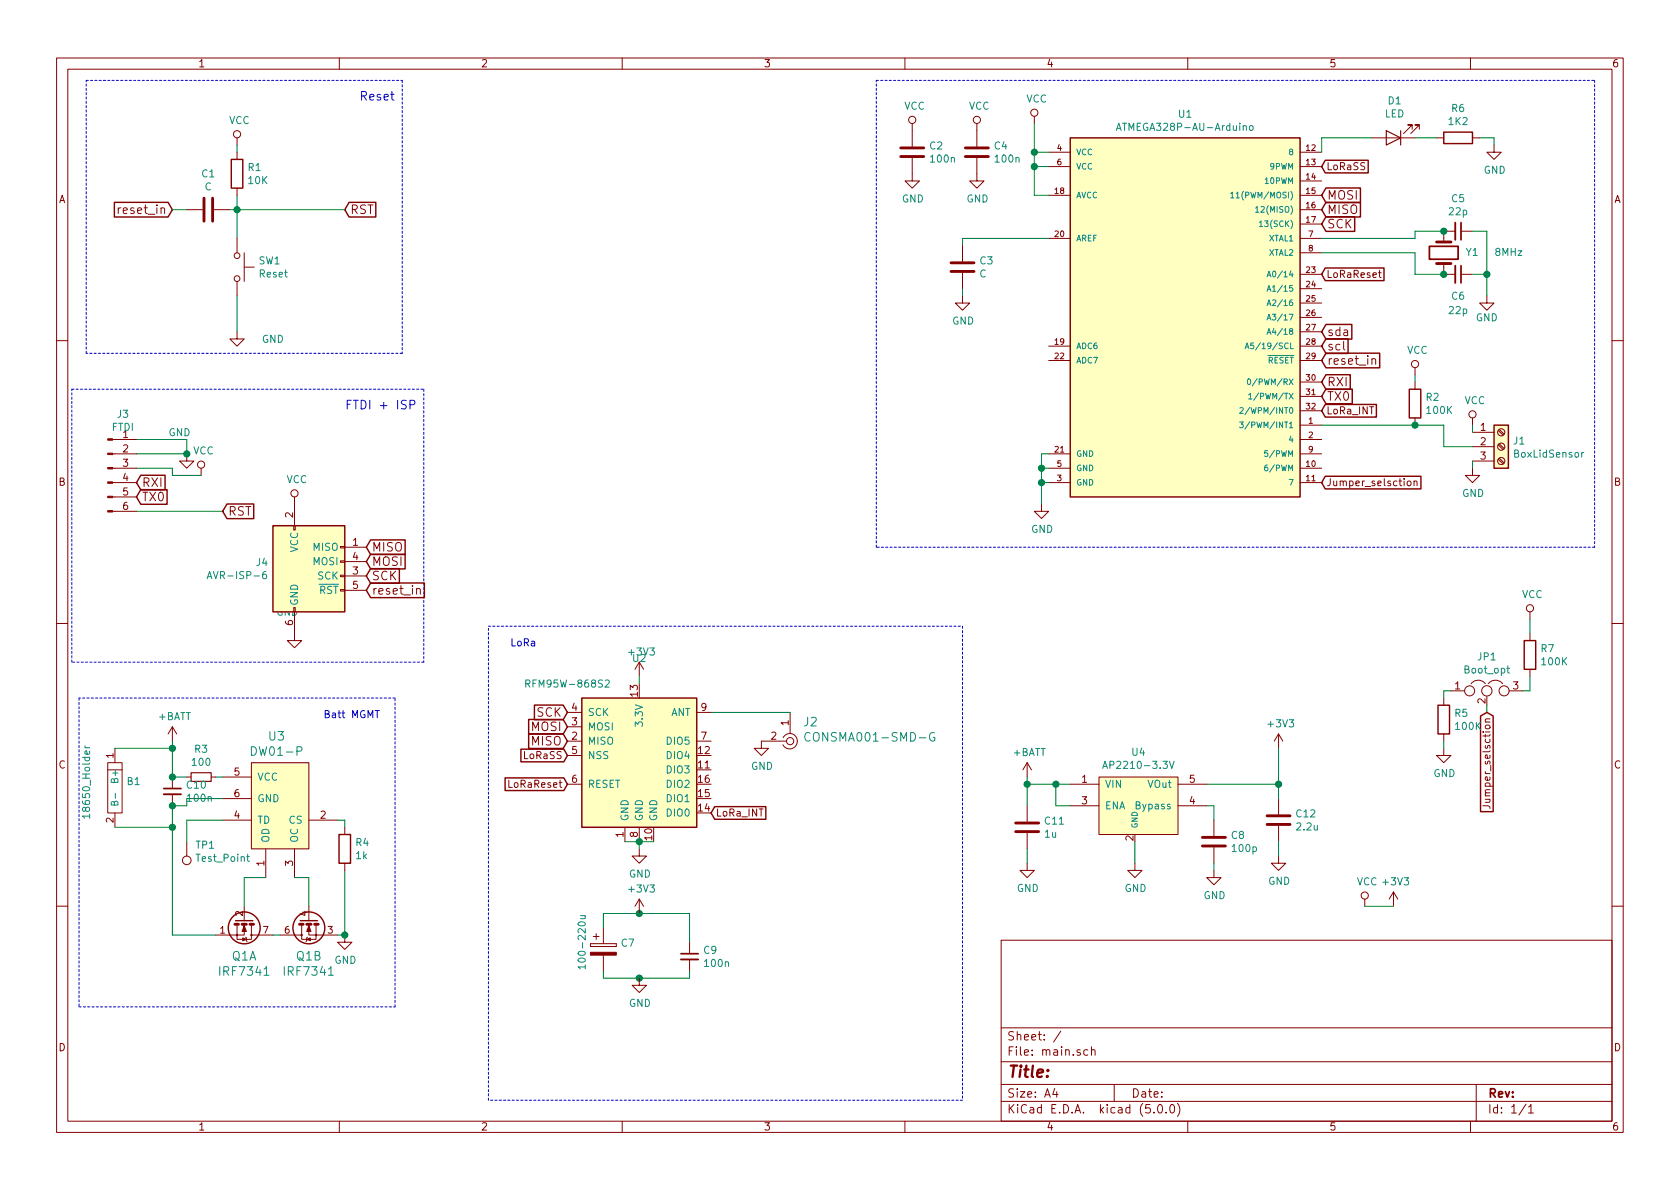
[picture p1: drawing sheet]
EESchema Schematic File Version 4
LIBS:main-cache
EELAYER 26 0
EELAYER END
$Descr A4 11693 8268
encoding utf-8
Sheet 1 1
Title ""
Date ""
Rev ""
Comp ""
Comment1 ""
Comment2 ""
Comment3 ""
Comment4 ""
$EndDescr
$Comp
L Peters:ATMEGA328P-AU-Arduino U1
U 1 1
P 8200 2150
F 0 "U1" H 8250 3517 50  0000 C CNN
F 1 "ATMEGA328P-AU-Arduino" H 8250 3426 50  0000 C CNN
F 2 "Package_QFP:TQFP-32_7x7mm_P0.8mm" H 8350 3650 50  0001 C CIN
F 3 "" H 8200 2150 50  0001 C CNN
	1    8200 2150
	1    0    0    -1  
$EndComp
$Comp
L power:GND #PWR09
U 1 1
P 6700 2050
F 0 "#PWR09" H 6700 1800 50  0001 C CNN
F 1 "GND" H 6705 1877 50  0000 C CNN
F 2 "" H 6700 2050 50  0001 C CNN
F 3 "" H 6700 2050 50  0001 C CNN
	1    6700 2050
	1    0    0    -1  
$EndComp
$Comp
L power:GND #PWR013
U 1 1
P 7250 3500
F 0 "#PWR013" H 7250 3250 50  0001 C CNN
F 1 "GND" H 7255 3327 50  0000 C CNN
F 2 "" H 7250 3500 50  0001 C CNN
F 3 "" H 7250 3500 50  0001 C CNN
	1    7250 3500
	1    0    0    -1  
$EndComp
Text Notes 2400 2850 0    60   ~ 0
FTDI + ISP
Text GLabel 2400 1450 2    60   Input ~ 0
RST
$Comp
L power:VCC #PWR03
U 1 1
P 1650 1000
F 0 "#PWR03" H 1650 850 50  0001 C CNN
F 1 "VCC" H 1667 1173 50  0000 C CNN
F 2 "" H 1650 1000 50  0001 C CNN
F 3 "" H 1650 1000 50  0001 C CNN
	1    1650 1000
	1    0    0    -1  
$EndComp
$Comp
L power:GND #PWR04
U 1 1
P 1650 2300
F 0 "#PWR04" H 1650 2050 50  0001 C CNN
F 1 "GND" H 1900 2250 50  0000 C CNN
F 2 "" H 1650 2300 50  0001 C CNN
F 3 "" H 1650 2300 50  0001 C CNN
	1    1650 2300
	1    0    0    -1  
$EndComp
$Comp
L power:GND #PWR01
U 1 1
P 1300 3150
F 0 "#PWR01" H 1300 2900 50  0001 C CNN
F 1 "GND" H 1250 3300 50  0000 C CNN
F 2 "" H 1300 3150 50  0001 C CNN
F 3 "" H 1300 3150 50  0001 C CNN
	1    1300 3150
	1    0    0    -1  
$EndComp
$Comp
L power:VCC #PWR02
U 1 1
P 1400 3300
F 0 "#PWR02" H 1400 3150 50  0001 C CNN
F 1 "VCC" H 1417 3473 50  0000 C CNN
F 2 "" H 1400 3300 50  0001 C CNN
F 3 "" H 1400 3300 50  0001 C CNN
	1    1400 3300
	1    0    0    -1  
$EndComp
Text GLabel 950  3350 2    60   Input ~ 0
RXI
Text GLabel 950  3450 2    60   Input ~ 0
TX0
Text GLabel 9200 2650 2    60   Input ~ 0
RXI
Text GLabel 9200 2750 2    60   Input ~ 0
TX0
$Comp
L power:VCC #PWR012
U 1 1
P 7200 850
F 0 "#PWR012" H 7200 700 50  0001 C CNN
F 1 "VCC" H 7217 1023 50  0000 C CNN
F 2 "" H 7200 850 50  0001 C CNN
F 3 "" H 7200 850 50  0001 C CNN
	1    7200 850 
	1    0    0    -1  
$EndComp
Text GLabel 9200 1350 2    60   Input ~ 0
MOSI
Text GLabel 9200 1450 2    60   Input ~ 0
MISO
Text GLabel 9200 1550 2    60   Input ~ 0
SCK
Text GLabel 2550 3900 2    60   Input ~ 0
MOSI
Text GLabel 2550 3800 2    60   Input ~ 0
MISO
Text GLabel 2550 4000 2    60   Input ~ 0
SCK
$Comp
L power:GND #PWR015
U 1 1
P 10350 2050
F 0 "#PWR015" H 10350 1800 50  0001 C CNN
F 1 "GND" H 10350 1900 50  0000 C CNN
F 2 "" H 10350 2050 50  0001 C CNN
F 3 "" H 10350 2050 50  0001 C CNN
	1    10350 2050
	1    0    0    -1  
$EndComp
$Comp
L power:VCC #PWR05
U 1 1
P 2050 3500
F 0 "#PWR05" H 2050 3350 50  0001 C CNN
F 1 "VCC" H 2067 3673 50  0000 C CNN
F 2 "" H 2050 3500 50  0001 C CNN
F 3 "" H 2050 3500 50  0001 C CNN
	1    2050 3500
	1    0    0    -1  
$EndComp
$Comp
L power:GND #PWR06
U 1 1
P 2050 4400
F 0 "#PWR06" H 2050 4150 50  0001 C CNN
F 1 "GND" H 2000 4550 50  0000 C CNN
F 2 "" H 2050 4400 50  0001 C CNN
F 3 "" H 2050 4400 50  0001 C CNN
	1    2050 4400
	1    0    0    -1  
$EndComp
$Comp
L power:VCC #PWR07
U 1 1
P 6350 900
F 0 "#PWR07" H 6350 750 50  0001 C CNN
F 1 "VCC" H 6367 1073 50  0000 C CNN
F 2 "" H 6350 900 50  0001 C CNN
F 3 "" H 6350 900 50  0001 C CNN
	1    6350 900 
	1    0    0    -1  
$EndComp
$Comp
L power:GND #PWR08
U 1 1
P 6350 1200
F 0 "#PWR08" H 6350 950 50  0001 C CNN
F 1 "GND" H 6355 1027 50  0000 C CNN
F 2 "" H 6350 1200 50  0001 C CNN
F 3 "" H 6350 1200 50  0001 C CNN
	1    6350 1200
	1    0    0    -1  
$EndComp
$Comp
L power:VCC #PWR010
U 1 1
P 6800 900
F 0 "#PWR010" H 6800 750 50  0001 C CNN
F 1 "VCC" H 6817 1073 50  0000 C CNN
F 2 "" H 6800 900 50  0001 C CNN
F 3 "" H 6800 900 50  0001 C CNN
	1    6800 900 
	1    0    0    -1  
$EndComp
$Comp
L power:GND #PWR011
U 1 1
P 6800 1200
F 0 "#PWR011" H 6800 950 50  0001 C CNN
F 1 "GND" H 6805 1027 50  0000 C CNN
F 2 "" H 6800 1200 50  0001 C CNN
F 3 "" H 6800 1200 50  0001 C CNN
	1    6800 1200
	1    0    0    -1  
$EndComp
Text GLabel 1200 1450 0    60   Input ~ 0
reset_in
Text GLabel 9200 2500 2    60   Input ~ 0
reset_in
Text GLabel 9200 2400 2    60   Input ~ 0
scl
Text GLabel 9200 2300 2    60   Input ~ 0
sda
Text Notes 2500 700  0    60   ~ 0
Reset\n
Wire Wire Line
	9200 1650 9850 1650
Wire Wire Line
	9850 1650 9850 1600
Wire Wire Line
	9850 1600 10050 1600
Wire Wire Line
	9200 1750 9850 1750
Wire Wire Line
	9850 1750 9850 1900
Wire Wire Line
	9850 1900 10050 1900
Wire Wire Line
	7300 1650 6700 1650
Wire Wire Line
	6700 1650 6700 1700
Wire Wire Line
	6700 2050 6700 2000
Wire Wire Line
	7200 1350 7300 1350
Wire Wire Line
	7200 850  7200 1050
Wire Wire Line
	7300 1150 7200 1150
Connection ~ 7200 1150
Wire Wire Line
	7300 1050 7200 1050
Connection ~ 7200 1050
Wire Wire Line
	7300 3150 7250 3150
Wire Wire Line
	7250 3150 7250 3250
Wire Wire Line
	7300 3250 7250 3250
Connection ~ 7250 3250
Wire Wire Line
	7300 3350 7250 3350
Connection ~ 7250 3350
Wire Wire Line
	1650 1350 1650 1450
Connection ~ 1650 1450
Wire Wire Line
	1650 1050 1650 1000
Wire Wire Line
	950  3150 1300 3150
Wire Wire Line
	950  3050 1300 3050
Wire Wire Line
	1300 3050 1300 3150
Wire Wire Line
	950  3250 1200 3250
Wire Wire Line
	1200 3250 1200 3300
Wire Wire Line
	1200 3300 1400 3300
Wire Notes Line
	500  2700 2950 2700
Wire Notes Line
	2950 2700 2950 4600
Wire Notes Line
	2950 4600 500  4600
Wire Notes Line
	500  4600 500  2700
Wire Notes Line
	600  550  2800 550 
Wire Notes Line
	2800 550  2800 2450
Wire Notes Line
	2800 2450 600  2450
Wire Notes Line
	600  2450 600  550 
Wire Wire Line
	950  3550 1550 3550
Text GLabel 1550 3550 2    60   Input ~ 0
RST
Text GLabel 2550 4100 2    60   Input ~ 0
reset_in
Wire Wire Line
	7200 1150 7200 1350
Wire Wire Line
	7200 1050 7200 1150
Wire Wire Line
	7250 3250 7250 3350
Wire Wire Line
	7250 3350 7250 3500
Wire Wire Line
	1650 1450 1650 1650
$Comp
L Device:C C2
U 1 1
P 6350 1050
F 0 "C2" H 6465 1096 50  0000 L CNN
F 1 "100n" H 6465 1005 50  0000 L CNN
F 2 "Capacitor_SMD:C_0805_2012Metric_Pad1.15x1.40mm_HandSolder" H 6388 900 50  0001 C CNN
F 3 "~" H 6350 1050 50  0001 C CNN
	1    6350 1050
	1    0    0    -1  
$EndComp
$Comp
L Device:C C4
U 1 1
P 6800 1050
F 0 "C4" H 6915 1096 50  0000 L CNN
F 1 "100n" H 6915 1005 50  0000 L CNN
F 2 "Capacitor_SMD:C_0805_2012Metric_Pad1.15x1.40mm_HandSolder" H 6838 900 50  0001 C CNN
F 3 "~" H 6800 1050 50  0001 C CNN
	1    6800 1050
	1    0    0    -1  
$EndComp
$Comp
L Device:C C3
U 1 1
P 6700 1850
F 0 "C3" H 6815 1896 50  0000 L CNN
F 1 "C" H 6815 1805 50  0000 L CNN
F 2 "Capacitor_SMD:C_0805_2012Metric_Pad1.15x1.40mm_HandSolder" H 6738 1700 50  0001 C CNN
F 3 "~" H 6700 1850 50  0001 C CNN
	1    6700 1850
	1    0    0    -1  
$EndComp
$Comp
L Device:Crystal Y1
U 1 1
P 10050 1750
F 0 "Y1" V 10050 1600 50  0000 R CNN
F 1 "8MHz" V 10050 1400 50  0000 R CNN
F 2 "Crystal:Crystal_SMD_ECS_CSM3X-2Pin_7.6x4.1mm" H 10050 1750 50  0001 C CNN
F 3 "~" H 10050 1750 50  0001 C CNN
	1    10050 1750
	0    -1   -1   0   
$EndComp
$Comp
L Device:C C1
U 1 1
P 1450 1450
F 0 "C1" V 1198 1450 50  0000 C CNN
F 1 "C" V 1289 1450 50  0000 C CNN
F 2 "Capacitor_SMD:C_0805_2012Metric_Pad1.15x1.40mm_HandSolder" H 1488 1300 50  0001 C CNN
F 3 "~" H 1450 1450 50  0001 C CNN
	1    1450 1450
	0    1    1    0   
$EndComp
$Comp
L Device:R R1
U 1 1
P 1650 1200
F 0 "R1" H 1720 1246 50  0000 L CNN
F 1 "10K" H 1720 1155 50  0000 L CNN
F 2 "Resistor_SMD:R_0805_2012Metric_Pad1.15x1.40mm_HandSolder" V 1580 1200 50  0001 C CNN
F 3 "~" H 1650 1200 50  0001 C CNN
	1    1650 1200
	1    0    0    -1  
$EndComp
$Comp
L Device:C_Small C5
U 1 1
P 10150 1600
F 0 "C5" V 9921 1600 50  0000 C CNN
F 1 "22p" V 10012 1600 50  0000 C CNN
F 2 "Capacitor_SMD:C_0805_2012Metric_Pad1.15x1.40mm_HandSolder" H 10150 1600 50  0001 C CNN
F 3 "~" H 10150 1600 50  0001 C CNN
	1    10150 1600
	0    1    1    0   
$EndComp
$Comp
L Device:C_Small C6
U 1 1
P 10150 1900
F 0 "C6" V 10300 1900 50  0000 C CNN
F 1 "22p" V 10400 1900 50  0000 C CNN
F 2 "Capacitor_SMD:C_0805_2012Metric_Pad1.15x1.40mm_HandSolder" H 10150 1900 50  0001 C CNN
F 3 "~" H 10150 1900 50  0001 C CNN
	1    10150 1900
	0    1    1    0   
$EndComp
Connection ~ 10050 1900
Connection ~ 10050 1600
Wire Wire Line
	10350 1600 10250 1600
Wire Wire Line
	10350 1600 10350 1900
Wire Wire Line
	10250 1900 10350 1900
Connection ~ 10350 1900
Wire Wire Line
	10350 1900 10350 2050
$Comp
L RF_AM_FM:RFM95W-868S2 U2
U 1 1
P 4450 5250
F 0 "U2" H 4450 5928 50  0000 C CNN
F 1 "RFM95W-868S2" H 3950 5750 50  0000 C CNN
F 2 "RF_Module:HOPERF_RFM9XW_SMD" H 1150 6900 50  0001 C CNN
F 3 "http://www.hoperf.com/upload/rf/RFM95_96_97_98W.pdf" H 1150 6900 50  0001 C CNN
	1    4450 5250
	1    0    0    -1  
$EndComp
$Comp
L Device:CP C7
U 1 1
P 4200 6600
F 0 "C7" H 4318 6646 50  0000 L CNN
F 1 "100-220u" V 4050 6450 50  0000 L CNN
F 2 "Diode_SMD:D_SMB" H 4238 6450 50  0001 C CNN
F 3 "~" H 4200 6600 50  0001 C CNN
	1    4200 6600
	1    0    0    -1  
$EndComp
$Comp
L Device:C_Small C9
U 1 1
P 4800 6650
F 0 "C9" H 4892 6696 50  0000 L CNN
F 1 "100n" H 4892 6605 50  0000 L CNN
F 2 "Capacitor_SMD:C_0805_2012Metric_Pad1.15x1.40mm_HandSolder" H 4800 6650 50  0001 C CNN
F 3 "~" H 4800 6650 50  0001 C CNN
	1    4800 6650
	1    0    0    -1  
$EndComp
Connection ~ 1300 3150
Wire Wire Line
	4800 6550 4800 6350
Wire Wire Line
	4800 6350 4450 6350
Connection ~ 4450 6350
Wire Wire Line
	4800 6750 4800 6800
Wire Wire Line
	4800 6800 4450 6800
Connection ~ 4450 6800
$Comp
L power:GND #PWR021
U 1 1
P 4450 6800
F 0 "#PWR021" H 4450 6550 50  0001 C CNN
F 1 "GND" H 4455 6627 50  0000 C CNN
F 2 "" H 4450 6800 50  0001 C CNN
F 3 "" H 4450 6800 50  0001 C CNN
	1    4450 6800
	1    0    0    -1  
$EndComp
$Comp
L dk_Coaxial-Connectors-RF:CONSMA001-SMD-G J2
U 1 1
P 5500 5150
F 0 "J2" H 5412 5020 60  0000 R CNN
F 1 "CONSMA001-SMD-G" H 5412 5126 60  0000 R CNN
F 2 "Connector_Coaxial:SMA_Molex_73251-1153_EdgeMount_Horizontal" H 5700 5350 60  0001 L CNN
F 3 "https://linxtechnologies.com/wp/wp-content/uploads/consma001-smd-g.pdf" H 5700 5450 60  0001 L CNN
F 4 "CONSMA001-SMD-G-ND" H 5700 5550 60  0001 L CNN "Digi-Key_PN"
F 5 "CONSMA001-SMD-G" H 5700 5650 60  0001 L CNN "MPN"
F 6 "Connectors, Interconnects" H 5700 5750 60  0001 L CNN "Category"
F 7 "Coaxial Connectors (RF)" H 5700 5850 60  0001 L CNN "Family"
F 8 "https://linxtechnologies.com/wp/wp-content/uploads/consma001-smd-g.pdf" H 5700 5950 60  0001 L CNN "DK_Datasheet_Link"
F 9 "/product-detail/en/linx-technologies-inc/CONSMA001-SMD-G/CONSMA001-SMD-G-ND/4496569" H 5700 6050 60  0001 L CNN "DK_Detail_Page"
F 10 "CONN SMA RCPT STR 50 OHM SMD" H 5700 6150 60  0001 L CNN "Description"
F 11 "Linx Technologies Inc." H 5700 6250 60  0001 L CNN "Manufacturer"
F 12 "Active" H 5700 6350 60  0001 L CNN "Status"
	1    5500 5150
	-1   0    0    1   
$EndComp
Wire Wire Line
	4950 4950 5500 4950
$Comp
L power:GND #PWR022
U 1 1
P 5300 5150
F 0 "#PWR022" H 5300 4900 50  0001 C CNN
F 1 "GND" H 5305 4977 50  0000 C CNN
F 2 "" H 5300 5150 50  0001 C CNN
F 3 "" H 5300 5150 50  0001 C CNN
	1    5300 5150
	1    0    0    -1  
$EndComp
$Comp
L power:GND #PWR019
U 1 1
P 4450 5900
F 0 "#PWR019" H 4450 5650 50  0001 C CNN
F 1 "GND" H 4455 5727 50  0000 C CNN
F 2 "" H 4450 5900 50  0001 C CNN
F 3 "" H 4450 5900 50  0001 C CNN
	1    4450 5900
	1    0    0    -1  
$EndComp
Wire Wire Line
	4350 5850 4450 5850
Wire Wire Line
	4550 5850 4450 5850
Connection ~ 4450 5850
Wire Wire Line
	4450 5900 4450 5850
Text GLabel 4950 5650 2    50   Input ~ 0
LoRa_INT
Text GLabel 9200 2850 2    50   Input ~ 0
LoRa_INT
Text GLabel 3950 5050 0    60   Input ~ 0
MOSI
Text GLabel 3950 5150 0    60   Input ~ 0
MISO
Text GLabel 3950 4950 0    60   Input ~ 0
SCK
Text GLabel 3950 5250 0    50   Input ~ 0
LoRaSS
Text GLabel 9200 1150 2    50   Input ~ 0
LoRaSS
Text GLabel 3950 5450 0    50   Input ~ 0
LoRaReset
Text GLabel 9200 1900 2    50   Input ~ 0
LoRaReset
$Comp
L power:+3V3 #PWR020
U 1 1
P 4450 6350
F 0 "#PWR020" H 4450 6200 50  0001 C CNN
F 1 "+3V3" H 4465 6523 50  0000 C CNN
F 2 "" H 4450 6350 50  0001 C CNN
F 3 "" H 4450 6350 50  0001 C CNN
	1    4450 6350
	1    0    0    -1  
$EndComp
$Comp
L power:+3V3 #PWR018
U 1 1
P 4450 4700
F 0 "#PWR018" H 4450 4550 50  0001 C CNN
F 1 "+3V3" H 4465 4873 50  0000 C CNN
F 2 "" H 4450 4700 50  0001 C CNN
F 3 "" H 4450 4700 50  0001 C CNN
	1    4450 4700
	1    0    0    -1  
$EndComp
Wire Wire Line
	4450 4700 4450 4750
$Comp
L Connector:Screw_Terminal_01x03 J1
U 1 1
P 10450 3100
F 0 "J1" H 10529 3142 50  0000 L CNN
F 1 "BoxLidSensor" H 10529 3051 50  0000 L CNN
F 2 "TerminalBlock_Phoenix:TerminalBlock_Phoenix_PT-1,5-3-3.5-H_1x03_P3.50mm_Horizontal" H 10450 3100 50  0001 C CNN
F 3 "~" H 10450 3100 50  0001 C CNN
	1    10450 3100
	1    0    0    -1  
$EndComp
$Comp
L power:GND #PWR017
U 1 1
P 10250 3250
F 0 "#PWR017" H 10250 3000 50  0001 C CNN
F 1 "GND" H 10255 3077 50  0000 C CNN
F 2 "" H 10250 3250 50  0001 C CNN
F 3 "" H 10250 3250 50  0001 C CNN
	1    10250 3250
	1    0    0    -1  
$EndComp
Wire Wire Line
	10250 3200 10250 3250
$Comp
L power:VCC #PWR016
U 1 1
P 10250 2950
F 0 "#PWR016" H 10250 2800 50  0001 C CNN
F 1 "VCC" H 10267 3123 50  0000 C CNN
F 2 "" H 10250 2950 50  0001 C CNN
F 3 "" H 10250 2950 50  0001 C CNN
	1    10250 2950
	1    0    0    -1  
$EndComp
Wire Wire Line
	10250 3000 10250 2950
Wire Wire Line
	9200 2950 9850 2950
Wire Wire Line
	10050 2950 10050 3100
Wire Wire Line
	10050 3100 10250 3100
$Comp
L Device:R R2
U 1 1
P 9850 2800
F 0 "R2" H 9920 2846 50  0000 L CNN
F 1 "100K" H 9920 2755 50  0000 L CNN
F 2 "Resistor_SMD:R_0805_2012Metric_Pad1.15x1.40mm_HandSolder" V 9780 2800 50  0001 C CNN
F 3 "~" H 9850 2800 50  0001 C CNN
	1    9850 2800
	1    0    0    -1  
$EndComp
$Comp
L power:VCC #PWR014
U 1 1
P 9850 2600
F 0 "#PWR014" H 9850 2450 50  0001 C CNN
F 1 "VCC" H 9867 2773 50  0000 C CNN
F 2 "" H 9850 2600 50  0001 C CNN
F 3 "" H 9850 2600 50  0001 C CNN
	1    9850 2600
	1    0    0    -1  
$EndComp
Wire Wire Line
	9850 2600 9850 2650
$Comp
L Peters:DW01-P U?
U 1 1
P 1900 5500
AR Path="/5B61F98E/5B6338E5" Ref="U?"  Part="1" 
AR Path="/5B6338E5" Ref="U3"  Part="1" 
F 0 "U3" H 1925 5887 60  0000 C CNN
F 1 "DW01-P" H 1925 5781 60  0000 C CNN
F 2 "Package_TO_SOT_SMD:TSOT-23-6_HandSoldering" H 1650 5950 60  0001 C CNN
F 3 "One Cell Lithium-ion/Polymer Battery Protection IC" H 1700 6100 60  0001 C CNN
	1    1900 5500
	1    0    0    -1  
$EndComp
$Comp
L Peters:IRF7341 Q?
U 2 1
P 2150 6400
AR Path="/5B61F98E/5B6338EC" Ref="Q?"  Part="2" 
AR Path="/5B6338EC" Ref="Q1"  Part="2" 
F 0 "Q1" V 2394 6400 60  0000 C CNN
F 1 "IRF7341" V 2500 6400 60  0000 C CNN
F 2 "Package_SO:SOIC-8_3.9x4.9mm_P1.27mm" H 2200 7050 60  0001 C CNN
F 3 "https://www.infineon.com/dgdl/irf7341.pdf?fileId=5546d462533600a4015355f636411b5d" H 1950 7350 60  0001 C CNN
	2    2150 6400
	0    -1   1    0   
$EndComp
$Comp
L Peters:IRF7341 Q?
U 1 1
P 1700 6400
AR Path="/5B61F98E/5B6338F3" Ref="Q?"  Part="1" 
AR Path="/5B6338F3" Ref="Q1"  Part="1" 
F 0 "Q1" V 1944 6400 60  0000 C CNN
F 1 "IRF7341" V 2050 6400 60  0000 C CNN
F 2 "Package_SO:SOIC-8_3.9x4.9mm_P1.27mm" H 1750 7050 60  0001 C CNN
F 3 "https://www.infineon.com/dgdl/irf7341.pdf?fileId=5546d462533600a4015355f636411b5d" H 1500 7350 60  0001 C CNN
	1    1700 6400
	0    1    1    0   
$EndComp
Wire Wire Line
	1200 5400 1300 5400
Wire Wire Line
	1500 5400 1550 5400
Wire Wire Line
	1550 5550 1300 5550
Wire Wire Line
	1300 5550 1300 5600
Wire Wire Line
	1300 5600 1200 5600
Wire Wire Line
	1200 5400 1200 5200
Wire Wire Line
	2350 5700 2400 5700
Wire Wire Line
	2400 5700 2400 5750
Wire Wire Line
	1500 6500 1200 6500
Wire Wire Line
	1200 5600 1200 5750
Wire Wire Line
	1950 6500 1900 6500
Wire Wire Line
	1700 6300 1700 6100
Wire Wire Line
	1700 6100 1850 6100
Wire Wire Line
	2150 6300 2150 6100
Wire Wire Line
	2150 6100 2050 6100
Wire Wire Line
	2350 6500 2400 6500
Wire Wire Line
	2400 6050 2400 6500
$Comp
L Peters:18650_Holder B?
U 1 1
P 850 5200
AR Path="/5B61F98E/5B63390B" Ref="B?"  Part="1" 
AR Path="/5B63390B" Ref="B1"  Part="1" 
F 0 "B1" H 878 4971 50  0000 L CNN
F 1 "18650_Holder" V 600 4700 50  0000 L CNN
F 2 "Libs:18650-PC2_holder" V 450 4650 50  0001 C CNN
F 3 "" V 550 4750 50  0001 C CNN
	1    850  5200
	1    0    0    -1  
$EndComp
Wire Wire Line
	800  5750 1200 5750
Connection ~ 1200 5750
Wire Wire Line
	1200 5750 1200 6500
Wire Wire Line
	800  5200 1200 5200
$Comp
L Connector:Test_Point TP?
U 1 1
P 1300 5850
AR Path="/5B61F98E/5B633917" Ref="TP?"  Part="1" 
AR Path="/5B633917" Ref="TP1"  Part="1" 
F 0 "TP1" H 1242 5877 50  0000 R CNN
F 1 "Test_Point" H 1242 5968 50  0000 R CNN
F 2 "TestPoint:TestPoint_Pad_D1.0mm" H 1500 5850 50  0001 C CNN
F 3 "~" H 1500 5850 50  0001 C CNN
	1    1300 5850
	-1   0    0    1   
$EndComp
Wire Wire Line
	1550 5700 1300 5700
Wire Wire Line
	1300 5700 1300 5850
$Comp
L power:GND #PWR?
U 1 1
P 2400 6500
AR Path="/5B61F98E/5B633920" Ref="#PWR?"  Part="1" 
AR Path="/5B633920" Ref="#PWR0103"  Part="1" 
F 0 "#PWR0103" H 2400 6250 50  0001 C CNN
F 1 "GND" H 2405 6327 50  0000 C CNN
F 2 "" H 2400 6500 50  0001 C CNN
F 3 "" H 2400 6500 50  0001 C CNN
	1    2400 6500
	1    0    0    -1  
$EndComp
Connection ~ 2400 6500
$Comp
L power:+BATT #PWR?
U 1 1
P 1200 5150
AR Path="/5B61F98E/5B633929" Ref="#PWR?"  Part="1" 
AR Path="/5B633929" Ref="#PWR0104"  Part="1" 
F 0 "#PWR0104" H 1200 5000 50  0001 C CNN
F 1 "+BATT" H 1215 5323 50  0000 C CNN
F 2 "" H 1200 5150 50  0001 C CNN
F 3 "" H 1200 5150 50  0001 C CNN
	1    1200 5150
	1    0    0    -1  
$EndComp
$Comp
L Device:R R?
U 1 1
P 2400 5900
AR Path="/5B61F98E/5B633930" Ref="R?"  Part="1" 
AR Path="/5B633930" Ref="R4"  Part="1" 
F 0 "R4" H 2470 5946 50  0000 L CNN
F 1 "1k" H 2470 5855 50  0000 L CNN
F 2 "Resistor_SMD:R_0805_2012Metric_Pad1.15x1.40mm_HandSolder" V 2330 5900 50  0001 C CNN
F 3 "~" H 2400 5900 50  0001 C CNN
	1    2400 5900
	1    0    0    -1  
$EndComp
$Comp
L Device:R_Small R?
U 1 1
P 1400 5400
AR Path="/5B61F98E/5B633937" Ref="R?"  Part="1" 
AR Path="/5B633937" Ref="R3"  Part="1" 
F 0 "R3" V 1204 5400 50  0000 C CNN
F 1 "100" V 1295 5400 50  0000 C CNN
F 2 "Resistor_SMD:R_0805_2012Metric_Pad1.15x1.40mm_HandSolder" H 1400 5400 50  0001 C CNN
F 3 "~" H 1400 5400 50  0001 C CNN
	1    1400 5400
	0    1    1    0   
$EndComp
$Comp
L Device:C_Small C?
U 1 1
P 1200 5500
AR Path="/5B61F98E/5B63393E" Ref="C?"  Part="1" 
AR Path="/5B63393E" Ref="C10"  Part="1" 
F 0 "C10" H 1292 5546 50  0000 L CNN
F 1 "100n" H 1292 5455 50  0000 L CNN
F 2 "Capacitor_SMD:C_0805_2012Metric_Pad1.15x1.40mm_HandSolder" H 1200 5500 50  0001 C CNN
F 3 "~" H 1200 5500 50  0001 C CNN
	1    1200 5500
	1    0    0    -1  
$EndComp
Connection ~ 1200 5400
Connection ~ 1200 5600
$Comp
L Device:C C?
U 1 1
P 7150 5750
AR Path="/5B61F98E/5B63394E" Ref="C?"  Part="1" 
AR Path="/5B63394E" Ref="C11"  Part="1" 
F 0 "C11" H 7265 5796 50  0000 L CNN
F 1 "1u" H 7265 5705 50  0000 L CNN
F 2 "Capacitor_SMD:C_0805_2012Metric_Pad1.15x1.40mm_HandSolder" H 7188 5600 50  0001 C CNN
F 3 "~" H 7150 5750 50  0001 C CNN
	1    7150 5750
	1    0    0    -1  
$EndComp
$Comp
L Device:C C?
U 1 1
P 8900 5700
AR Path="/5B61F98E/5B633955" Ref="C?"  Part="1" 
AR Path="/5B633955" Ref="C12"  Part="1" 
F 0 "C12" H 9015 5746 50  0000 L CNN
F 1 "2.2u" H 9015 5655 50  0000 L CNN
F 2 "Capacitor_SMD:C_0805_2012Metric_Pad1.15x1.40mm_HandSolder" H 8938 5550 50  0001 C CNN
F 3 "~" H 8900 5700 50  0001 C CNN
	1    8900 5700
	1    0    0    -1  
$EndComp
$Comp
L power:GND #PWR?
U 1 1
P 7150 6000
AR Path="/5B61F98E/5B63395C" Ref="#PWR?"  Part="1" 
AR Path="/5B63395C" Ref="#PWR0105"  Part="1" 
F 0 "#PWR0105" H 7150 5750 50  0001 C CNN
F 1 "GND" H 7155 5827 50  0000 C CNN
F 2 "" H 7150 6000 50  0001 C CNN
F 3 "" H 7150 6000 50  0001 C CNN
	1    7150 6000
	1    0    0    -1  
$EndComp
$Comp
L power:GND #PWR?
U 1 1
P 8900 5950
AR Path="/5B61F98E/5B633962" Ref="#PWR?"  Part="1" 
AR Path="/5B633962" Ref="#PWR0106"  Part="1" 
F 0 "#PWR0106" H 8900 5700 50  0001 C CNN
F 1 "GND" H 8905 5777 50  0000 C CNN
F 2 "" H 8900 5950 50  0001 C CNN
F 3 "" H 8900 5950 50  0001 C CNN
	1    8900 5950
	1    0    0    -1  
$EndComp
$Comp
L power:GND #PWR?
U 1 1
P 7900 6000
AR Path="/5B61F98E/5B633968" Ref="#PWR?"  Part="1" 
AR Path="/5B633968" Ref="#PWR0107"  Part="1" 
F 0 "#PWR0107" H 7900 5750 50  0001 C CNN
F 1 "GND" H 7905 5827 50  0000 C CNN
F 2 "" H 7900 6000 50  0001 C CNN
F 3 "" H 7900 6000 50  0001 C CNN
	1    7900 6000
	1    0    0    -1  
$EndComp
Wire Wire Line
	7150 5450 7150 5600
Wire Wire Line
	7150 6000 7150 5900
Wire Wire Line
	7900 6000 7900 5850
Wire Wire Line
	8900 5950 8900 5850
Wire Wire Line
	8900 5550 8900 5450
$Comp
L power:+BATT #PWR?
U 1 1
P 7150 5400
AR Path="/5B61F98E/5B633975" Ref="#PWR?"  Part="1" 
AR Path="/5B633975" Ref="#PWR0108"  Part="1" 
F 0 "#PWR0108" H 7150 5250 50  0001 C CNN
F 1 "+BATT" H 7165 5573 50  0000 C CNN
F 2 "" H 7150 5400 50  0001 C CNN
F 3 "" H 7150 5400 50  0001 C CNN
	1    7150 5400
	1    0    0    -1  
$EndComp
Wire Wire Line
	7150 5450 7150 5400
Connection ~ 7150 5450
$Comp
L power:+3V3 #PWR?
U 1 1
P 8900 5200
AR Path="/5B61F98E/5B63397D" Ref="#PWR?"  Part="1" 
AR Path="/5B63397D" Ref="#PWR0109"  Part="1" 
F 0 "#PWR0109" H 8900 5050 50  0001 C CNN
F 1 "+3V3" H 8915 5373 50  0000 C CNN
F 2 "" H 8900 5200 50  0001 C CNN
F 3 "" H 8900 5200 50  0001 C CNN
	1    8900 5200
	1    0    0    -1  
$EndComp
Wire Wire Line
	8900 5200 8900 5450
Connection ~ 8900 5450
Wire Wire Line
	1200 5200 1200 5150
Connection ~ 1200 5200
Wire Notes Line
	550  4850 550  7000
Wire Notes Line
	550  7000 2750 7000
Wire Notes Line
	2750 7000 2750 4850
Wire Notes Line
	2750 4850 550  4850
Text Notes 2250 5000 0    50   ~ 0
Batt MGMT
Wire Wire Line
	4200 6450 4200 6350
Wire Wire Line
	4200 6350 4450 6350
Wire Wire Line
	4200 6750 4200 6800
Wire Wire Line
	4200 6800 4450 6800
Wire Notes Line
	6700 4350 6700 7650
Wire Notes Line
	6700 7650 3400 7650
Wire Notes Line
	3400 7650 3400 4350
Wire Notes Line
	3400 4350 6700 4350
Text Notes 3550 4500 0    50   ~ 0
LoRa
Wire Wire Line
	10050 2950 9850 2950
Connection ~ 9850 2950
Wire Notes Line
	11100 550  11100 3800
Wire Notes Line
	11100 3800 6100 3800
Wire Notes Line
	6100 3800 6100 550 
Wire Notes Line
	6100 550  11100 550 
$Comp
L Connector:Conn_01x06_Male J3
U 1 1
P 750 3250
F 0 "J3" H 856 3628 50  0000 C CNN
F 1 "FTDI" H 856 3537 50  0000 C CNN
F 2 "Connector_PinSocket_2.54mm:PinSocket_1x06_P2.54mm_Vertical" H 750 3250 50  0001 C CNN
F 3 "~" H 750 3250 50  0001 C CNN
	1    750  3250
	1    0    0    -1  
$EndComp
$Comp
L Connector:AVR-ISP-6 J4
U 1 1
P 2150 4000
F 0 "J4" H 1870 4096 50  0000 R CNN
F 1 "AVR-ISP-6" H 1870 4005 50  0000 R CNN
F 2 "Connector_PinSocket_2.54mm:PinSocket_2x03_P2.54mm_Vertical" V 1900 4050 50  0001 C CNN
F 3 " ~" H 875 3450 50  0001 C CNN
	1    2150 4000
	1    0    0    -1  
$EndComp
Wire Wire Line
	1300 1450 1200 1450
Wire Wire Line
	1600 1450 1650 1450
Wire Wire Line
	1650 1450 2400 1450
$Comp
L Device:LED D1
U 1 1
P 9700 950
F 0 "D1" H 9692 695 50  0000 C CNN
F 1 "LED" H 9692 786 50  0000 C CNN
F 2 "LED_SMD:LED_0805_2012Metric_Pad1.15x1.40mm_HandSolder" H 9700 950 50  0001 C CNN
F 3 "~" H 9700 950 50  0001 C CNN
	1    9700 950 
	-1   0    0    1   
$EndComp
$Comp
L Device:R R6
U 1 1
P 10150 950
F 0 "R6" V 9943 950 50  0000 C CNN
F 1 "1K2" V 10034 950 50  0000 C CNN
F 2 "Resistor_SMD:R_0805_2012Metric_Pad1.15x1.40mm_HandSolder" V 10080 950 50  0001 C CNN
F 3 "~" H 10150 950 50  0001 C CNN
	1    10150 950 
	0    1    1    0   
$EndComp
$Comp
L power:GND #PWR0110
U 1 1
P 10400 1000
F 0 "#PWR0110" H 10400 750 50  0001 C CNN
F 1 "GND" H 10405 827 50  0000 C CNN
F 2 "" H 10400 1000 50  0001 C CNN
F 3 "" H 10400 1000 50  0001 C CNN
	1    10400 1000
	1    0    0    -1  
$EndComp
Wire Wire Line
	9200 1050 9200 950 
Wire Wire Line
	9200 950  9550 950 
Wire Wire Line
	9850 950  10000 950 
Wire Wire Line
	10400 1000 10400 950 
Wire Wire Line
	10400 950  10300 950 
$Comp
L Device:Jumper_NC_Dual JP1
U 1 1
P 10350 4800
F 0 "JP1" H 10350 5039 50  0000 C CNN
F 1 "Boot_opt" H 10350 4948 50  0000 C CNN
F 2 "Jumper:SolderJumper-3_P1.3mm_Open_RoundedPad1.0x1.5mm" H 10350 4800 50  0001 C CNN
F 3 "~" H 10350 4800 50  0001 C CNN
	1    10350 4800
	1    0    0    -1  
$EndComp
$Comp
L Device:R R7
U 1 1
P 10650 4550
F 0 "R7" H 10720 4596 50  0000 L CNN
F 1 "100K" H 10720 4505 50  0000 L CNN
F 2 "Resistor_SMD:R_0805_2012Metric_Pad1.15x1.40mm_HandSolder" V 10580 4550 50  0001 C CNN
F 3 "~" H 10650 4550 50  0001 C CNN
	1    10650 4550
	1    0    0    -1  
$EndComp
Text GLabel 10350 4950 3    50   Input ~ 0
Jumper_selsction
Wire Wire Line
	10350 4950 10350 4900
Wire Wire Line
	10600 4800 10650 4800
Wire Wire Line
	10650 4800 10650 4700
$Comp
L power:VCC #PWR0111
U 1 1
P 10650 4300
F 0 "#PWR0111" H 10650 4150 50  0001 C CNN
F 1 "VCC" H 10667 4473 50  0000 C CNN
F 2 "" H 10650 4300 50  0001 C CNN
F 3 "" H 10650 4300 50  0001 C CNN
	1    10650 4300
	1    0    0    -1  
$EndComp
$Comp
L Device:R R5
U 1 1
P 10050 5000
F 0 "R5" H 10120 5046 50  0000 L CNN
F 1 "100K" H 10120 4955 50  0000 L CNN
F 2 "Resistor_SMD:R_0805_2012Metric_Pad1.15x1.40mm_HandSolder" V 9980 5000 50  0001 C CNN
F 3 "~" H 10050 5000 50  0001 C CNN
	1    10050 5000
	1    0    0    -1  
$EndComp
$Comp
L power:GND #PWR0112
U 1 1
P 10050 5200
F 0 "#PWR0112" H 10050 4950 50  0001 C CNN
F 1 "GND" H 10055 5027 50  0000 C CNN
F 2 "" H 10050 5200 50  0001 C CNN
F 3 "" H 10050 5200 50  0001 C CNN
	1    10050 5200
	1    0    0    -1  
$EndComp
Wire Wire Line
	10050 5150 10050 5200
Wire Wire Line
	10050 4800 10100 4800
Wire Wire Line
	10050 4800 10050 4850
Wire Wire Line
	10650 4400 10650 4300
Text GLabel 9200 3350 2    50   Input ~ 0
Jumper_selsction
$Comp
L power:VCC #PWR0113
U 1 1
P 9500 6300
F 0 "#PWR0113" H 9500 6150 50  0001 C CNN
F 1 "VCC" H 9517 6473 50  0000 C CNN
F 2 "" H 9500 6300 50  0001 C CNN
F 3 "" H 9500 6300 50  0001 C CNN
	1    9500 6300
	1    0    0    -1  
$EndComp
$Comp
L power:+3V3 #PWR?
U 1 1
P 9700 6300
AR Path="/5B61F98E/5B6D67FA" Ref="#PWR?"  Part="1" 
AR Path="/5B6D67FA" Ref="#PWR0114"  Part="1" 
F 0 "#PWR0114" H 9700 6150 50  0001 C CNN
F 1 "+3V3" H 9715 6473 50  0000 C CNN
F 2 "" H 9700 6300 50  0001 C CNN
F 3 "" H 9700 6300 50  0001 C CNN
	1    9700 6300
	1    0    0    -1  
$EndComp
Wire Wire Line
	9700 6300 9500 6300
$Comp
L Switch:SW_Push SW1
U 1 1
P 1650 1850
F 0 "SW1" V 1604 1998 50  0000 L CNN
F 1 "Reset" V 1695 1998 50  0000 L CNN
F 2 "Libs:PushBTN KSC241G" H 1650 2050 50  0001 C CNN
F 3 "" H 1650 2050 50  0001 C CNN
	1    1650 1850
	0    1    1    0   
$EndComp
Wire Wire Line
	1650 2050 1650 2300
$Comp
L Peters:AP2210-3.3V U4
U 1 1
P 7900 5250
F 0 "U4" H 7925 5275 50  0000 C CNN
F 1 "AP2210-3.3V" H 7925 5184 50  0000 C CNN
F 2 "Package_TO_SOT_SMD:SOT-23-5_HandSoldering" H 8100 4850 50  0001 C CNN
F 3 "http://192.168.0.101/api/part_attachments/632/getFile" H 8000 4850 50  0001 C CNN
	1    7900 5250
	1    0    0    -1  
$EndComp
Wire Wire Line
	7150 5450 7350 5450
Wire Wire Line
	7450 5600 7350 5600
Wire Wire Line
	7350 5600 7350 5450
Connection ~ 7350 5450
Wire Wire Line
	7350 5450 7450 5450
Wire Wire Line
	8400 5450 8900 5450
$Comp
L Device:C C?
U 1 1
P 8450 5850
AR Path="/5B61F98E/5B71C914" Ref="C?"  Part="1" 
AR Path="/5B71C914" Ref="C8"  Part="1" 
F 0 "C8" H 8565 5896 50  0000 L CNN
F 1 "100p" H 8565 5805 50  0000 L CNN
F 2 "Capacitor_SMD:C_0805_2012Metric_Pad1.15x1.40mm_HandSolder" H 8488 5700 50  0001 C CNN
F 3 "~" H 8450 5850 50  0001 C CNN
	1    8450 5850
	1    0    0    -1  
$EndComp
$Comp
L power:GND #PWR?
U 1 1
P 8450 6050
AR Path="/5B61F98E/5B71C9A4" Ref="#PWR?"  Part="1" 
AR Path="/5B71C9A4" Ref="#PWR0115"  Part="1" 
F 0 "#PWR0115" H 8450 5800 50  0001 C CNN
F 1 "GND" H 8455 5877 50  0000 C CNN
F 2 "" H 8450 6050 50  0001 C CNN
F 3 "" H 8450 6050 50  0001 C CNN
	1    8450 6050
	1    0    0    -1  
$EndComp
Wire Wire Line
	8450 6050 8450 6000
Wire Wire Line
	8450 5600 8400 5600
Wire Wire Line
	8450 5600 8450 5700
Entry Wire Line
	12450 2350 12550 2450
$EndSCHEMATC
